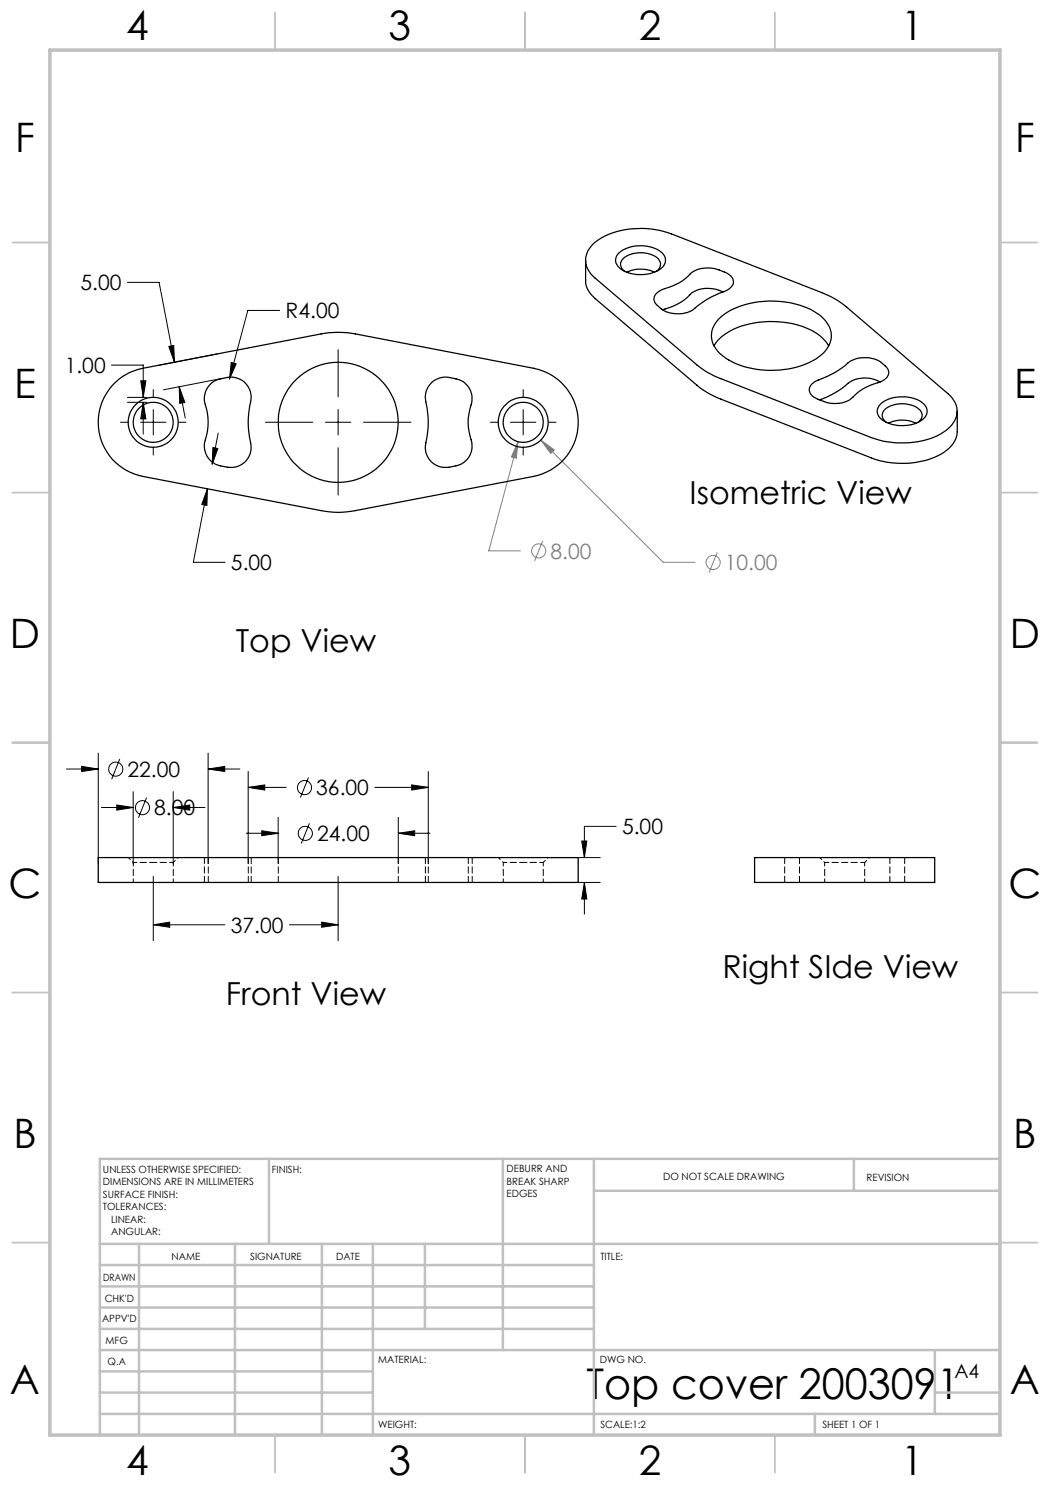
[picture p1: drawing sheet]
<svg xmlns="http://www.w3.org/2000/svg" width="210mm" height="297mm" viewBox="0 0 210 297" stroke-linecap="round" stroke-linejoin="round" font-family="sans-serif">
<g fill="none" stroke="#000" stroke-width=".2">
<path d="M25.5 56.5h6.3l3.1 16M22.3 73h6.3v6.5M25.5 79.5h3.9M28.2 76.2h1l-.6 3.3zM30.7 77.9v1.5M33.8 69.3l.9-.2 .2 3.4zM35.8 77.4l1.2 3.1-1.1 .2zM35.8 77.4l1.2 6.2M43.6 70.8l-11.8 2.3M44.5 75.7l-11.8 2.3M46.2 72.5l1 .3-1.3 3zM55.9 62.1h-6.3l-3.7 13.7"/>
<path d="M67.6 69.9v9.5M104.6 77.9v1.5M24.1 84.5h1.5M25.5 80.5h3.9M28.1 84.5h5.1M28.6 80.5l.6 3.3h-1zM28.6 80.5v6.3M30.7 81.9v5.1M30.7 89.5v1.5M35.7 84.5h1.5M41.5 97.8l-.1 3.3-1-.2zM41.5 97.8l-2.8 14.7h6.3"/>
<path d="M42.6 89.5l1 .2-1.2 3.1zM43.6 86.6l-1.2 6.2M53.1 84.5h9.4M65.1 84.5h5.1M67.6 81.9v5.1M67.6 89.5v9.5M72.7 84.5h9.5M98.1 84.5h1.5M102.1 84.5h5.1M104.6 81.9v5.1M104.6 89.5v1.5M109.7 84.5h1.5"/>
<path d="M13.3 153.8h6.3M16.3 153.3l3.3 .5-3.3 .5zM19.6 150.6v22.2M24 151.8l-1.7 4.1M26.6 158.3v14.5M29.3 159.5l-1.6 4M34.6 158.3v14.5M41.6 153.8l3.3-.5v1zM41.6 150.6v22.2M41.6 153.8h6.4M49.6 157.5l3.4-.5v1zM49.6 154.3v18.5"/>
<path d="M49.6 157.5h7.7M61.7 155.5l-1.6 4M75 157.5h10.7M82.3 157l3.4 .5-3.4 .5zM85.7 154.3v18.5M20.3 161.5h6.3M23.4 161l3.2 .5-3.2 .5zM30.7 175.3v12.8M34.6 161.5l3.4-.5v1zM34.6 161.5h6.4M49.3 166.6h6.3M52.4 166.2l3.2 .4-3.2 .5z"/>
<path d="M55.6 163.5v9.3M61.9 164.7l-1.6 4M67.6 175.3v12.8M79.7 166.6l3.2-.4v.9zM79.7 163.5v9.3M79.7 166.6h6.3M109.9 176.5h10.2M109.9 171.5h10.2M116.3 168.2h1.1l-.5 3.3zM116.9 176.5l.5 3.3h-1.1zM116.9 176.5v6.3M123.2 165.3h-6.3v6.2"/>
<path d="M30.7 185l3.2-.6v1.1zM30.7 185h14.3M57.9 185h9.7M64.3 184.4l3.3 .6-3.3 .5z"/>
<circle cx="23.1" cy="153.8" r="1.41"/>
<circle cx="60.9" cy="157.5" r="1.41"/>
<circle cx="28.5" cy="161.5" r="1.41"/>
<circle cx="61.1" cy="166.7" r="1.42"/>
</g>
<g fill="none" stroke="#808080" stroke-width=".2">
<path d="M103.6 88.3l-.3 3.3-1-.2zM103.6 88.3l-5.8 21.9h6.3M108.2 88l2.7 2-.8 .7zM108.2 88l24.4 24.5h6.4M108.5 108.2l-1.6 4M143.4 110.5l-1.6 4"/>
<circle cx="107.7" cy="110.2" r="1.41"/>
<circle cx="142.6" cy="112.5" r="1.42"/>
</g>
<g fill="none" stroke="#c0c0c0" stroke-width=".35">
<path d="M55 2.5v7.5M105 2.5v7.5M155 2.5v7.5M2.5 48.5h7.5M200 48.5h7.5M2.5 98.5h7.5M200 98.5h7.5M2.5 148.5h7.5M200 148.5h7.5M2.5 198.5h7.5M200 198.5h7.5M2.5 248.5h7.5"/>
<path d="M200 248.5h7.5M55 287v7.5M105 287v7.5M155 287v7.5"/>
</g>
<g fill="none" stroke="#c0c0c0" stroke-width=".5">
<path d="M53.8 231.8v17M100.6 231.8v38.2M118.8 231.8v55.2M118.8 238.2h81.2M170.8 231.8v6.4M200 231.8h-180v55.2M20 248.8h180M20 257.3h98.8M20 253h98.8M27.8 248.8v38.2M47 248.8v38.2M64.4 248.8v38.2"/>
<path d="M74.6 248.8v38.2M85 248.8v17M20 265.8h98.8M20 261.5h98.8M20 278.5h54.6M20 274.3h54.6M20 270h180M187 278.5h13M187 270v12.8M20 282.8h180M163 282.8v4.2"/>
</g>
<path d="M10 10h190v277h-190z" fill="none" stroke="#c0c0c0" stroke-width=".7"/>
<path d="M49.6 157.5l3.4-.5v1zM82.3 157l3.4 .5-3.4 .5zM52.4 166.2l3.2 .4-3.2 .5zM79.7 166.6l3.2-.4v.9zM41.6 153.8l3.3-.5v1zM16.3 153.3l3.3 .5-3.3 .5zM34.6 161.5l3.4-.5v1zM23.4 161l3.2 .5-3.2 .5zM30.7 185l3.2-.6v1.1zM64.3 184.4l3.3 .6-3.3 .5zM116.9 176.5l.5 3.3h-1.1zM116.3 168.2h1.1l-.5 3.3zM35.8 77.4l1.2 3.1-1.1 .2zM33.8 69.3l.9-.2 .2 3.4zM42.6 89.5l1 .2-1.2 3.1zM41.5 97.8l-.1 3.3-1-.2zM46.2 72.5l-.3 3.3 1.3-3zM28.2 76.2h1l-.6 3.3zM28.6 80.5l.6 3.3h-1z" fill="#000"/>
<path d="M108.2 88l1.9 2.7 .8-.7zM103.6 88.3l-1.3 3.1 1 .2z" fill="#808080"/>
<g fill="none" stroke="#000" stroke-width=".25">
<path d="M117.1 52v4.1a4.7 4.7 0 0 0 1.9 3.6l20.4 17.3a16.7 16.7 0 0 0 4.8 2.8l30.1 11.8a16.9 16.9 0 0 0 14.5-1.2 5.4 5.4 0 0 0 2.7-4.1v-4M118.7 48.8a15.5 15.5 0 0 1 12.4-2.9l3.2 .9 30.1 11.7a17.6 17.6 0 0 1 4.8 2.8l20.3 17.4a4.3 4.3 0 0 1-.1 7.3 16.3 16.3 0 0 1-13.6 2l-1.5-.5-30.1-11.8a15.7 15.7 0 0 1-4.8-2.7l-20.4-17.4a4.3 4.3 0 0 1-.3-6.8zM123.8 50.6a7.1 7.1 0 0 1 8.7 .1 2.03 2.03 0 0 1-.6 3.2 7.4 7.4 0 0 1-8-.4 1.89 1.89 0 0 1-.1-2.9zM125 54.3a1.69 1.69 0 0 1-.9-1.7 1.69 1.69 0 0 1 1.3-1.4 5.8 5.8 0 0 1 6.3 .7 1.62 1.62 0 0 1-.4 2.4M125.3 54.5a6.3 6.3 0 0 1 5.6 0M131.4 58.6l.7-.5a15.3 15.3 0 0 0 5.4-2.8 5.5 5.5 0 0 1 6.3-1.3l1.1 .4a2.12 2.12 0 0 1 1.7 2.5l-.4 .5-.6 .5a21.2 21.2 0 0 0-7.3 4.3 5.7 5.7 0 0 1-7.5-2 1.5 1.5 0 0 1 .6-1.6zM144.6 58.4a6 6 0 0 0-7.5 1.4l-1.9 1.2-2.7 1M23.1 76.5a11.1 11.1 0 0 1 5.5-2.8l35.6-6.9a18.4 18.4 0 0 1 6.8 0l35.7 6.9a11 11 0 0 1 8.9 10.8 11 11 0 0 1-8.9 10.8l-35.7 6.8a16.6 16.6 0 0 1-6.8 0l-35.6-6.8a11 11 0 0 1-5.5-18.8zM42.1 76.8a6 6 0 0 1 5.9-.9 4.3 4.3 0 0 1 1.9 5.4 19.1 19.1 0 0 0 .3 7.8 4 4 0 0 1-4.7 4.3 4.7 4.7 0 0 1-4.1-2.1l-.2-.6a4.5 4.5 0 0 1 .1-3.6 11.7 11.7 0 0 0-.4-6.7 4.1 4.1 0 0 1 1.2-3.6zM86.4 76.5a4.6 4.6 0 0 1 4.8-.7 4.2 4.2 0 0 1 2.8 6 11 11 0 0 0 .4 6.7 4 4 0 0 1-3.2 4.7 4.4 4.4 0 0 1-5.5-1.6 4.6 4.6 0 0 1-.3-4 18.9 18.9 0 0 0-.3-7.8v-.5a4.2 4.2 0 0 1 1.3-2.8zM142.8 69.2a10.7 10.7 0 0 1 7.2-4.4 18.4 18.4 0 0 1 13.4 1.9l1.5 1.3 .8 1.2M143.8 63.7a15.8 15.8 0 0 1 11.6-3.4 14.8 14.8 0 0 1 9.1 3.2 4.6 4.6 0 0 1-.3 7.5 17.1 17.1 0 0 1-13.8 2.7 11.1 11.1 0 0 1-7.5-4.3 4.5 4.5 0 0 1 .9-5.7z"/>
<path d="M162.3 76.9l.6-.5a21.2 21.2 0 0 0 7.4-4.3 5.7 5.7 0 0 1 7.4 2 2.07 2.07 0 0 1-1.7 2.3 11.6 11.6 0 0 0-6.1 3.6 6.8 6.8 0 0 1-7.9-1.3l-.1-.4a1.36 1.36 0 0 1 .4-1.4zM176 76.4a5.8 5.8 0 0 0-7 .8l-2 1.4-3.1 1.4M176.1 80.8a7.2 7.2 0 0 1 8.8 .1 1.98 1.98 0 0 1-.6 3.2 7.4 7.4 0 0 1-8.1-.4 1.85 1.85 0 0 1-.1-2.9zM177.3 84.5a1.68 1.68 0 0 1-.9-1.7 1.68 1.68 0 0 1 1.3-1.4 5.8 5.8 0 0 1 6.3 .7 1.56 1.56 0 0 1-.4 2.4M177.7 84.7a6.2 6.2 0 0 1 5.5 0M19.6 171.5h96v5h-96zM150.9 171.5h36v5h-36z"/>
<circle cx="30.6" cy="84.5" r="4"/>
<circle cx="30.6" cy="84.5" r="5"/>
<circle cx="67.6" cy="84.5" r="12"/>
<circle cx="104.6" cy="84.5" r="5"/>
<circle cx="104.6" cy="84.5" r="4"/>
</g>
<path d="M26.7 172.5h4M26.7 172.5v4M30.7 172.5h4M34.7 176.5v-4M100.7 172.5h4M100.7 172.5v4M104.7 172.5h4M108.7 176.5v-4M164.9 172.5v4M172.9 176.5v-4" fill="none" stroke="#000" stroke-width=".2" stroke-dasharray="1.3 .6" stroke-dashoffset=".5"/>
<g fill="none" stroke="#000" stroke-width=".2" stroke-dasharray="1.3 .6">
<path d="M40.9 171.5v5M41.7 176.5v-5M49.7 171.5v5M50.2 176.5v-5M55.7 171.5v5M79.7 176.5v-5M85.1 171.5v5M85.7 176.5v-5M93.7 171.5v5M94.4 176.5v-5M156.9 171.5v5M159.9 171.5v5"/>
<path d="M178 176.5v-5M180.9 176.5v-5"/>
</g>
<path d="M25.7 171.5l1 1M34.7 172.5l1-1M99.7 171.5l1 1M108.7 172.5l1-1M163.9 171.5l1 1M172.9 172.5l1-1" fill="none" stroke="#000" stroke-width=".2" stroke-dasharray="1.3 .6" stroke-dashoffset=".7"/>
<path d="M164.9 172.5h8" fill="none" stroke="#000" stroke-width=".2" stroke-dasharray="1.3 .6" stroke-dashoffset=".4"/>
<text font-size="8.5" x="117.3" y="279.7">Top cover 2003091</text>
<g font-size="8.1">
<text x="25.2" y="8">4</text>
<text x="77.7" y="8">3</text>
<text x="127.7" y="8">2</text>
<text x="180.2" y="8">1</text>
<text x="3" y="30.4">F</text>
<text x="203" y="30.4">F</text>
<text x="2.8" y="79.6">E</text>
<text x="202.8" y="79.6">E</text>
<text x="2" y="129.6">D</text>
<text x="202" y="129.6">D</text>
<text x="1.7" y="179.6">C</text>
<text x="201.7" y="179.6">C</text>
<text x="2.7" y="229.6">B</text>
<text x="202.7" y="229.6">B</text>
<text x="2" y="278.9">A</text>
<text x="202" y="278.9">A</text>
<text x="25.2" y="295">4</text>
<text x="77.7" y="295">3</text>
<text x="127.7" y="295">2</text>
<text x="180.2" y="295">1</text>
</g>
<g font-size="6.3">
<text x="137.9" y="100.8">Isometric View</text>
<text x="47.2" y="130.4">Top View</text>
<text x="144.5" y="195.6">Right SIde View</text>
<text x="45.2" y="201.1">Front View</text>
</g>
<g font-size="4.2">
<text x="16.1" y="58">5.00</text>
<text x="57.1" y="63.7">R4.00</text>
<text x="12.9" y="74.6">1.00</text>
<text x="46.2" y="114">5.00</text>
<text x="25.5" y="155.4">22.00</text>
<text x="63.2" y="159.1">36.00</text>
<text x="30.8" y="163.1">8.00</text>
<text x="124.4" y="166.9">5.00</text>
<text x="63.4" y="168.2">24.00</text>
<text x="46.2" y="186.5">37.00</text>
</g>
<g font-size="4.2" fill="#808080">
<text x="110.1" y="111.7">8.00</text>
<text x="145" y="114">10.00</text>
</g>
<text font-size="3.9" x="190.9" y="275.5">A4</text>
<g font-size="2">
<text x="20.6" y="234.6">UNLESS OTHERWISE SPECIFIED:</text>
<text x="20.6" y="237.1">DIMENSIONS ARE IN MILLIMETERS</text>
<text x="20.6" y="239.6">SURFACE FINISH:</text>
<text x="54.4" y="234.6">FINISH:</text>
<text x="101.3" y="234.5">DEBURR AND</text>
<text x="101.3" y="237">BREAK SHARP</text>
<text x="101.3" y="239.5">EDGES</text>
<text x="132.6" y="236">DO NOT SCALE DRAWING</text>
<text x="173.3" y="236.2">REVISION</text>
<text x="20.6" y="242.1">TOLERANCES:</text>
<text x="22.2" y="244.6">LINEAR:</text>
<text x="22.2" y="247.1">ANGULAR:</text>
<text x="34.3" y="252">NAME</text>
<text x="50" y="251.9">SIGNATURE</text>
<text x="67.2" y="251.9">DATE</text>
<text x="120.1" y="251.9">TITLE:</text>
<text x="20.6" y="256.1">DRAWN</text>
<text x="20.9" y="260.3">CHK'D</text>
<text x="20.4" y="264.4">APPV'D</text>
<text x="21.1" y="268.8">MFG</text>
<text x="21.5" y="273">Q.A</text>
<text x="75.6" y="272.5">MATERIAL:</text>
<text x="120" y="272.5">DWG NO.</text>
<text x="75.6" y="285.5">WEIGHT:</text>
<text x="120.1" y="285.6">SCALE:1:2</text>
<text x="164.5" y="285.6">SHEET 1 OF 1</text>
</g>
</svg>
